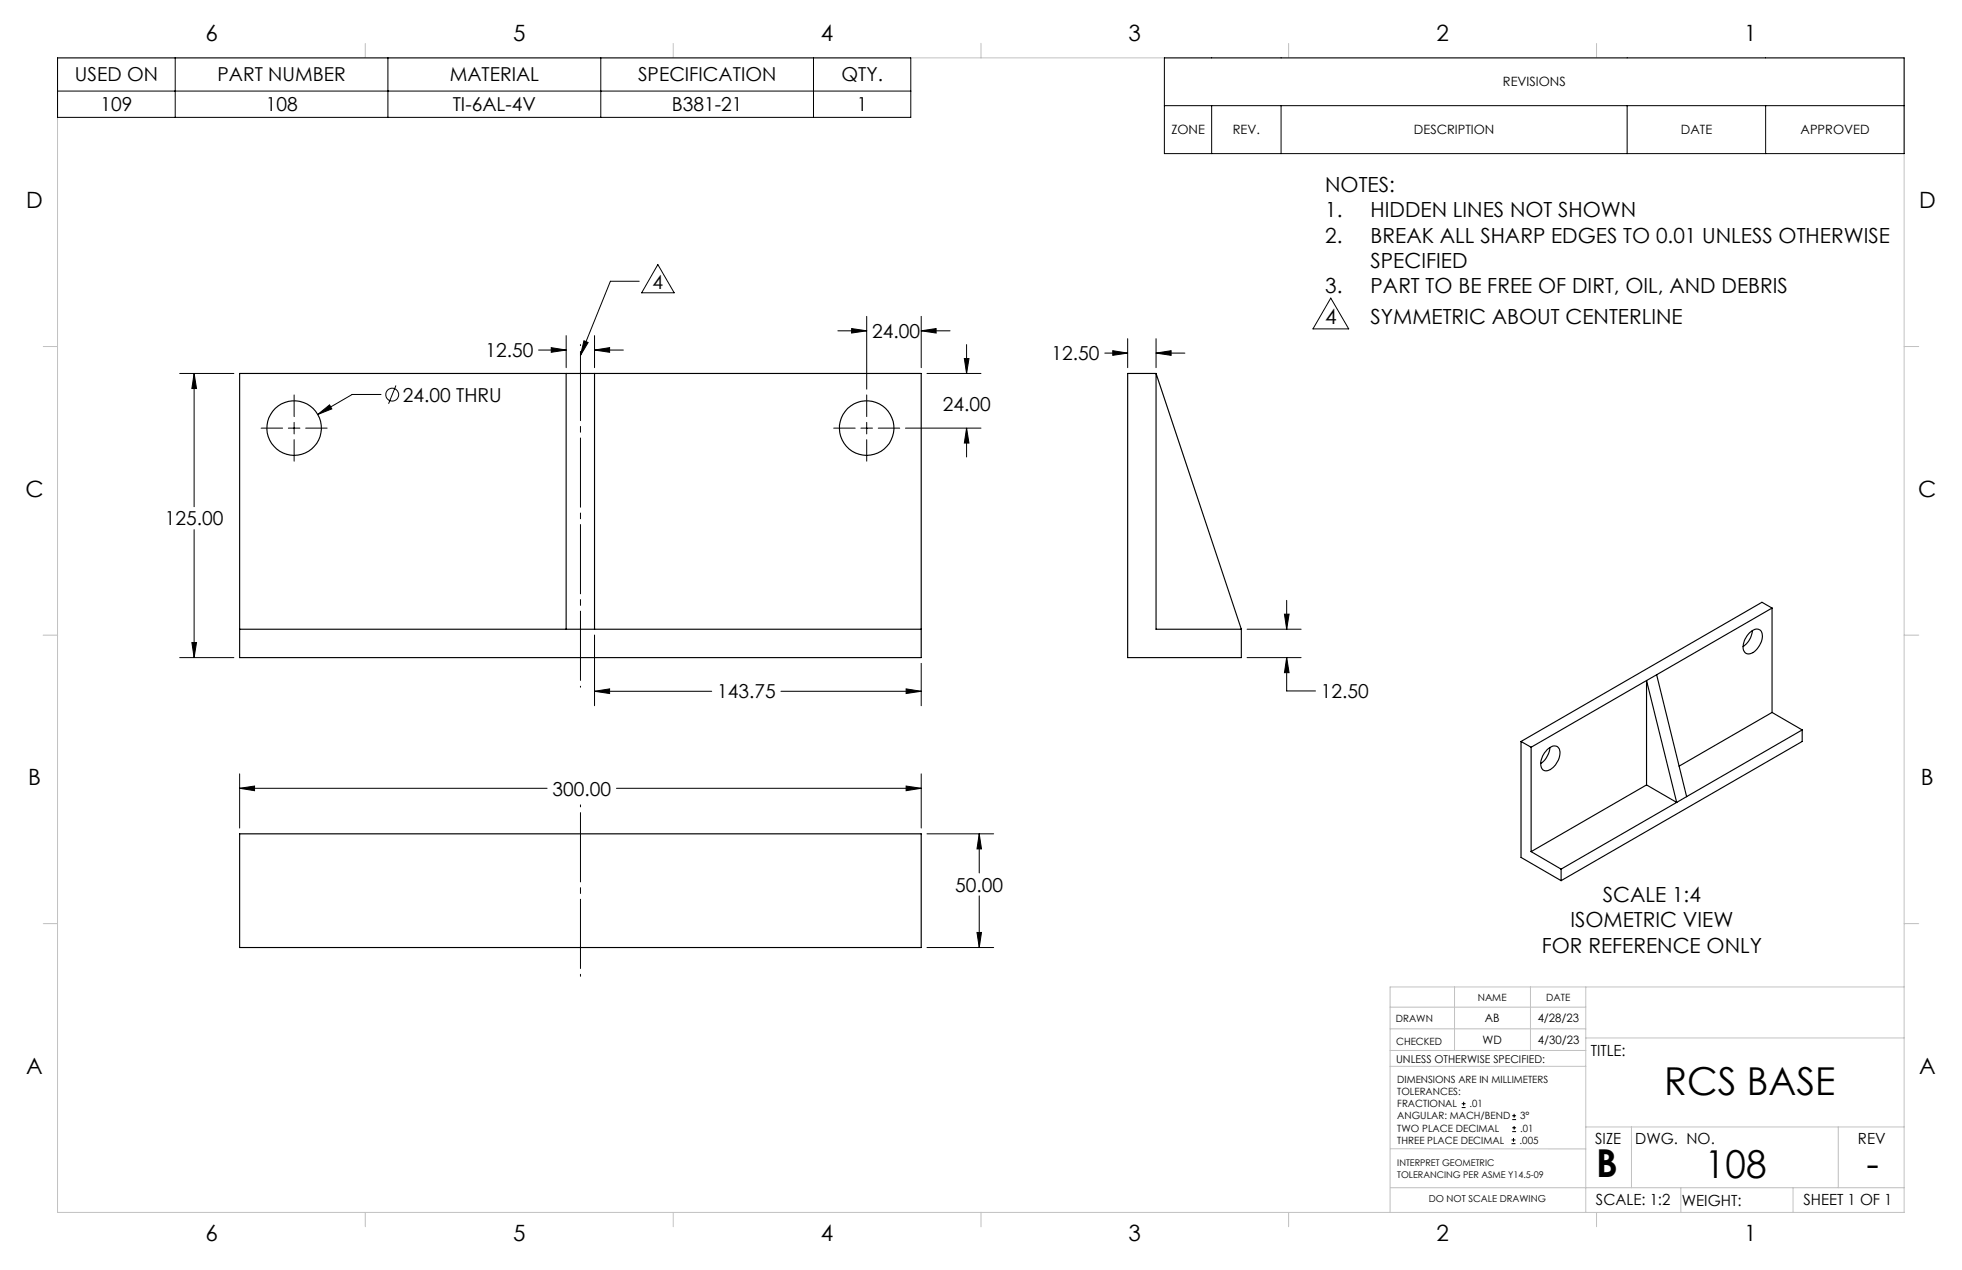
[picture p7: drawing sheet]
<svg xmlns="http://www.w3.org/2000/svg" width="432mm" height="279mm" viewBox="0 0 432 279" stroke-linecap="round" stroke-linejoin="round" font-family="sans-serif">
<g fill="none" stroke="#c0c0c0" stroke-width=".22">
<path d="M12.7 12.7h406.4v254h-406.4zM80.4 9.6v3.1M148.2 9.6v3.1M215.9 9.5v3.2M283.6 9.6v3.1M351.4 9.6v3.1M9.5 76.2h3.2M419.1 76.2h3.2M9.5 139.7h3.2M419.1 139.7h3.2M9.5 203.2h3.2M320.1 217.1v14"/>
<path d="M336.8 217.1v14M349 217.1v49.6M419.1 217.1h-113.2v49.6M419.1 203.2h3.2M305.9 231.1h43.1M305.9 226.3h43.1M305.9 221.6h43.1M305.9 234.6h43.1M349 228.4h70.1M306 252.7l43 .1M349 247.9h70.1M359.1 247.9v13.4"/>
<path d="M404.6 247.9v13.4M80.4 266.7v3.2M148.2 266.7v3.2M215.9 266.7v3.2M283.6 266.7v3.2M306 261.3h113.1M351.4 266.7v3.2M369.9 261.3v5.4M394.6 261.3v5.4"/>
</g>
<g fill="none" stroke="#000" stroke-width=".25">
<path d="M52.7 82.2h150v62.5h-150zM124.6 82.2v56.2M130.8 82.2v56.2M254.4 82.2h-6.2v62.5h25v-6.3M254.4 82.2v56.2h18.8M254.4 82.2l18.8 56.2M52.7 138.4h150M385 139.2a1.85 1.85 0 0 1 2.4-.6 3.2 3.2 0 0 1-.5 4 2.21 2.21 0 0 1-2.7 1.1 2.5 2.5 0 0 1-.1-3.1zM385.7 138.7a4.6 4.6 0 0 1-2.1 3.5M390 133.8l-25.4 14.6M390 133.8l-2.2-1.3-53 30.6M390 133.8v22.9"/>
<path d="M362.4 149.7l-25.4 14.7M362.4 149.7v23M362.4 149.7l6.6 26.8M364.6 148.4l-2.2 1.3M364.6 148.4l6.6 26.9M390 156.7l-20.5 11.9M390 156.7l6.6 3.9M334.8 163.1v25.5l8.8 5.1M334.8 163.1l2.2 1.3M337 164.4v23M340.5 165a1.85 1.85 0 0 1 2.4-.6 3.3 3.3 0 0 1-.6 3.9 2.27 2.27 0 0 1-2.7 1.1 3 3 0 0 1 .3-3.8zM341.1 164.5a4.8 4.8 0 0 1-2 3.5"/>
<path d="M362.4 172.7l-25.4 14.7M362.4 172.7l6.6 3.8M369 176.5l-25.4 14.7M371.2 175.3l-2.2 1.2M396.6 160.6v2.5l-53 30.6M396.6 160.6l-25.4 14.7M52.7 183.4h150v25.1h-150zM337 187.4l6.6 3.8M343.6 191.2v2.5"/>
<circle cx="64.7" cy="94.2" r="6"/>
<circle cx="190.7" cy="94.2" r="6"/>
</g>
<g fill="none" stroke="#000" stroke-width=".22">
<path d="M12.7 12.7h187.7v13.1h-187.7zM38.6 12.7v13.1M85.4 12.7v13.1M132.2 12.7v13.1M179 12.7v13.1M256.3 12.7h162.8v21.1h-162.8zM12.7 20h187.7M256.3 23.2h162.8M266.7 23.2v10.6M281.9 23.2v10.6M358.1 23.2v10.6M388.6 23.2v10.6"/>
<path d="M144.8 58.2l3.6 6.2h-7.2zM118.5 77h6.1M121.3 76.5l3.3 .5-3.3 .5zM124.6 73.8v7.1M128.5 75l.9 .4-1.7 2.8zM130.8 77l3.4-.5v1zM130.8 73.8v7.1M130.8 77h6.4M140.7 61.9h-6.4l-6.6 16.3M184.4 72.8h6.3M187.4 72.3l3.3 .5-3.3 .5zM190.7 69.6v16"/>
<path d="M202.7 72.8l3.3-.5v1zM202.7 69.6v11.3M202.7 72.8h6.4M212.2 78.9h1.1l-.6 3.3zM212.7 75.8v6.4M243.1 77.7h5.1M244.9 77.2l3.3 .5-3.3 .5zM248.2 74.5v6.4M254.4 77.7l3.3-.5v1zM254.4 74.5v6.4M254.4 77.7h6.4M292.9 65.6l3.9 6.8h-7.8z"/>
<path d="M39.5 82.2h12M42.7 82.2l.6 3.3h-1.1zM42.7 82.2v29.3M57.5 94.2h4.7M63.5 94.2h2.5M64.7 86.9v4.8M64.7 92.9v2.6M64.7 96.7v4.8M67.3 94.2h4.7M69.9 91.2l2.6-2.1 .5 .9zM83.9 86.8h-6.4l-7.6 4.4M87.1 84.8l-1.6 4"/>
<path d="M183.5 94.2h4.7M189.5 94.2h2.5M190.7 86.9v4.8M190.7 92.9v2.6M190.7 96.7v4.8M193.3 94.2h4.7M199.3 94.2h16.6M204 82.2h11.9M212.7 94.2l.6 3.3h-1.1zM212.7 94.2v6.3M42.7 116.5v28.2M130.8 139.7v15.6"/>
<path d="M274.5 138.4h11.8M282.7 135.1h1l-.5 3.3zM283.2 132.1v6.3M39.5 144.7h12M42.2 141.4h1.1l-.6 3.3zM130.8 152.1l3.4-.5v1zM130.8 152.1h25.8M171.9 152.1h30.8M199.4 151.6l3.3 .5-3.3 .5zM202.7 145.9v9.4M274.5 144.7h11.8M283.2 144.7l.5 3.3h-1z"/>
<path d="M283.2 144.7v7.3h6.3M52.7 173.4l3.3-.5v1.1zM52.7 170.3v11.9M52.7 173.4h67.7M135.7 173.4h67M199.4 172.9l3.3 .5-3.3 .6zM202.7 170.3v11.9M204 183.4h14.7M215.5 183.4l.5 3.4h-1zM215.5 183.4v8.7M215.5 197.1v11.4M204 208.5h14.7"/>
<path d="M215 205.1h1l-.5 3.4zM321.7 243.7h.8M321.7 242.8h.8M322.1 242.4v.8M332.7 251.6h.8M332.7 250.8h.8M332.8 246.3h.9M332.8 245.5h.9M332.8 249h.9M332.8 248.1h.9M333.1 250.4v.8M333.2 245v.9"/>
<path d="M333.2 247.7v.8"/>
<circle cx="86.3" cy="86.8" r="1.41"/>
</g>
<path d="M127.7 151.2v-75.4" fill="none" stroke="#000" stroke-width=".22" stroke-dasharray="15.2 1.3 1.3 1.3" stroke-dashoffset="-1.5"/>
<path d="M127.7 214.8v-37.7" fill="none" stroke="#000" stroke-width=".22" stroke-dasharray="15.2 1.3 1.3 1.3" stroke-dashoffset="-1.7"/>
<g fill="#000">
<path d="M128.5 75l.9 .4-1.7 2.8z"/>
<path d="M254.4 77.7l3.3-.5v1zM244.9 77.2l3.3 .5-3.3 .5zM283.2 144.7l.5 3.3h-1zM282.7 135.1h1l-.5 3.3zM212.7 94.2l.6 3.3h-1.1zM212.2 78.9h1.1l-.6 3.3zM187.4 72.3l3.3 .5-3.3 .5zM202.7 72.8l3.3-.5v1zM42.2 141.4h1.1l-.6 3.3zM42.7 82.2l.6 3.3h-1.1zM69.9 91.2l3.1-1.2-.5-.9zM130.8 77l3.4-.5v1zM121.3 76.5l3.3 .5-3.3 .5zM199.4 151.6l3.3 .5-3.3 .5zM130.8 152.1l3.4-.5v1zM52.7 173.4l3.3-.5v1.1zM199.4 172.9l3.3 .5-3.3 .6zM215 205.1h1l-.5 3.4zM215.5 183.4l.5 3.4h-1z"/>
</g>
<g font-size="8.5">
<text x="366.2" y="240.9">RCS BASE</text>
<text x="351.3" y="259">B</text>
<text x="375.2" y="259.2">108</text>
<text x="410.8" y="258.9">-</text>
</g>
<g font-size="4.9">
<text x="45.2" y="8.9">6</text>
<text x="112.9" y="8.9">5</text>
<text x="180.7" y="8.9">4</text>
<text x="248.4" y="8.9">3</text>
<text x="316.1" y="8.9">2</text>
<text x="383.9" y="8.9">1</text>
<text x="5.8" y="45.8">D</text>
<text x="422.3" y="45.8">D</text>
<text x="5.6" y="109.3">C</text>
<text x="422.2" y="109.3">C</text>
<text x="6.2" y="172.8">B</text>
<text x="422.8" y="172.8">B</text>
<text x="5.8" y="236.3">A</text>
<text x="422.4" y="236.3">A</text>
<text x="45.2" y="273.1">6</text>
<text x="112.9" y="273.1">5</text>
<text x="180.7" y="273.1">4</text>
<text x="248.4" y="273.1">3</text>
<text x="316.1" y="273.1">2</text>
<text x="383.9" y="273.1">1</text>
</g>
<g font-size="4.6">
<text x="291.6" y="42.2">NOTES:</text>
<text x="291.6" y="47.8">1.</text>
<text x="301.6" y="47.8">HIDDEN LINES NOT SHOWN</text>
<text x="291.6" y="53.4">2.</text>
<text x="301.6" y="53.4">BREAK ALL SHARP EDGES TO 0.01 UNLESS OTHERWISE</text>
<text x="301.6" y="59">SPECIFIED</text>
<text x="291.6" y="64.6">3.</text>
<text x="301.6" y="64.6">PART TO BE FREE OF DIRT, OIL, AND DEBRIS</text>
<text x="291.6" y="71.3">4</text>
<text x="301.6" y="71.3">SYMMETRIC ABOUT CENTERLINE</text>
<text x="352.7" y="198.4">SCALE 1:4</text>
<text x="339.3" y="209.6">FOR REFERENCE ONLY</text>
<text x="345.6" y="204">ISOMETRIC VIEW</text>
</g>
<g font-size="4.2">
<text x="16.5" y="17.9">USED ON</text>
<text x="47.9" y="17.9">PART NUMBER</text>
<text x="99" y="17.9">MATERIAL</text>
<text x="140.4" y="17.9">SPECIFICATION</text>
<text x="185.2" y="17.9">QTY.</text>
<text x="22.1" y="24.5">109</text>
<text x="58.5" y="24.5">108</text>
<text x="99.7" y="24.5">TI-6AL-4V</text>
<text x="147.9" y="24.5">B381-21</text>
<text x="188.6" y="24.5">1</text>
<text x="143.6" y="63.5">4</text>
<text x="191.9" y="74.4">24.00</text>
<text x="106.8" y="78.6">12.50</text>
<text x="231.4" y="79.3">12.50</text>
<text x="88.7" y="88.4">24.00 THRU</text>
<text x="207.5" y="90.4">24.00</text>
<text x="36.3" y="115.6">125.00</text>
<text x="157.8" y="153.7">143.75</text>
<text x="290.7" y="153.6">12.50</text>
<text x="121.6" y="175">300.00</text>
<text x="210.3" y="196.1">50.00</text>
</g>
<g font-size="3.4">
<text x="350.1" y="232.2">TITLE:</text>
<text x="351.1" y="251.6">SIZE</text>
<text x="359.9" y="251.6">DWG. NO.</text>
<text x="408.9" y="251.7">REV</text>
<text x="351.2" y="265.2">SCALE: 1:2</text>
<text x="370.1" y="265.3">WEIGHT:</text>
<text x="396.9" y="265.2">SHEET 1 OF 1</text>
</g>
<g font-size="2.8">
<text x="330.8" y="19">REVISIONS</text>
<text x="257.8" y="29.6">ZONE</text>
<text x="271.3" y="29.6">REV.</text>
<text x="311.2" y="29.6">DESCRIPTION</text>
<text x="369.9" y="29.6">DATE</text>
<text x="396.3" y="29.6">APPROVED</text>
</g>
<g font-size="2.5">
<text x="326.8" y="224.9">AB</text>
<text x="338.4" y="224.9">4/28/23</text>
<text x="326.3" y="229.7">WD</text>
<text x="338.5" y="229.7">4/30/23</text>
</g>
<text font-size="2.4" x="307.3" y="233.8">UNLESS OTHERWISE SPECIFIED:</text>
<g font-size="2.2">
<text x="325.2" y="220.2">NAME</text>
<text x="340.3" y="220.2">DATE</text>
<text x="307.2" y="224.9">DRAWN</text>
<text x="307.3" y="229.8">CHECKED</text>
<text x="307.5" y="238.3">DIMENSIONS ARE IN MILLIMETERS</text>
<text x="307.5" y="241">TOLERANCES:</text>
<text x="307.5" y="243.6">FRACTIONAL</text>
<text x="323.4" y="243.6">.01</text>
<text x="307.5" y="251.6">THREE PLACE DECIMAL</text>
<text x="307.5" y="246.3">ANGULAR: MACH/BEND</text>
<text x="307.5" y="248.9">TWO PLACE DECIMAL</text>
<text x="334.4" y="251.6">.005</text>
<text x="334.6" y="248.9">.01</text>
<text x="334.6" y="246.3">3°</text>
</g>
<text font-size="2.1" x="314.5" y="264.5">DO NOT SCALE DRAWING</text>
<g font-size="2">
<text x="307.5" y="256.6">INTERPRET GEOMETRIC</text>
<text x="307.5" y="259.1">TOLERANCING PER ASME Y14.5-09</text>
</g>
</svg>
